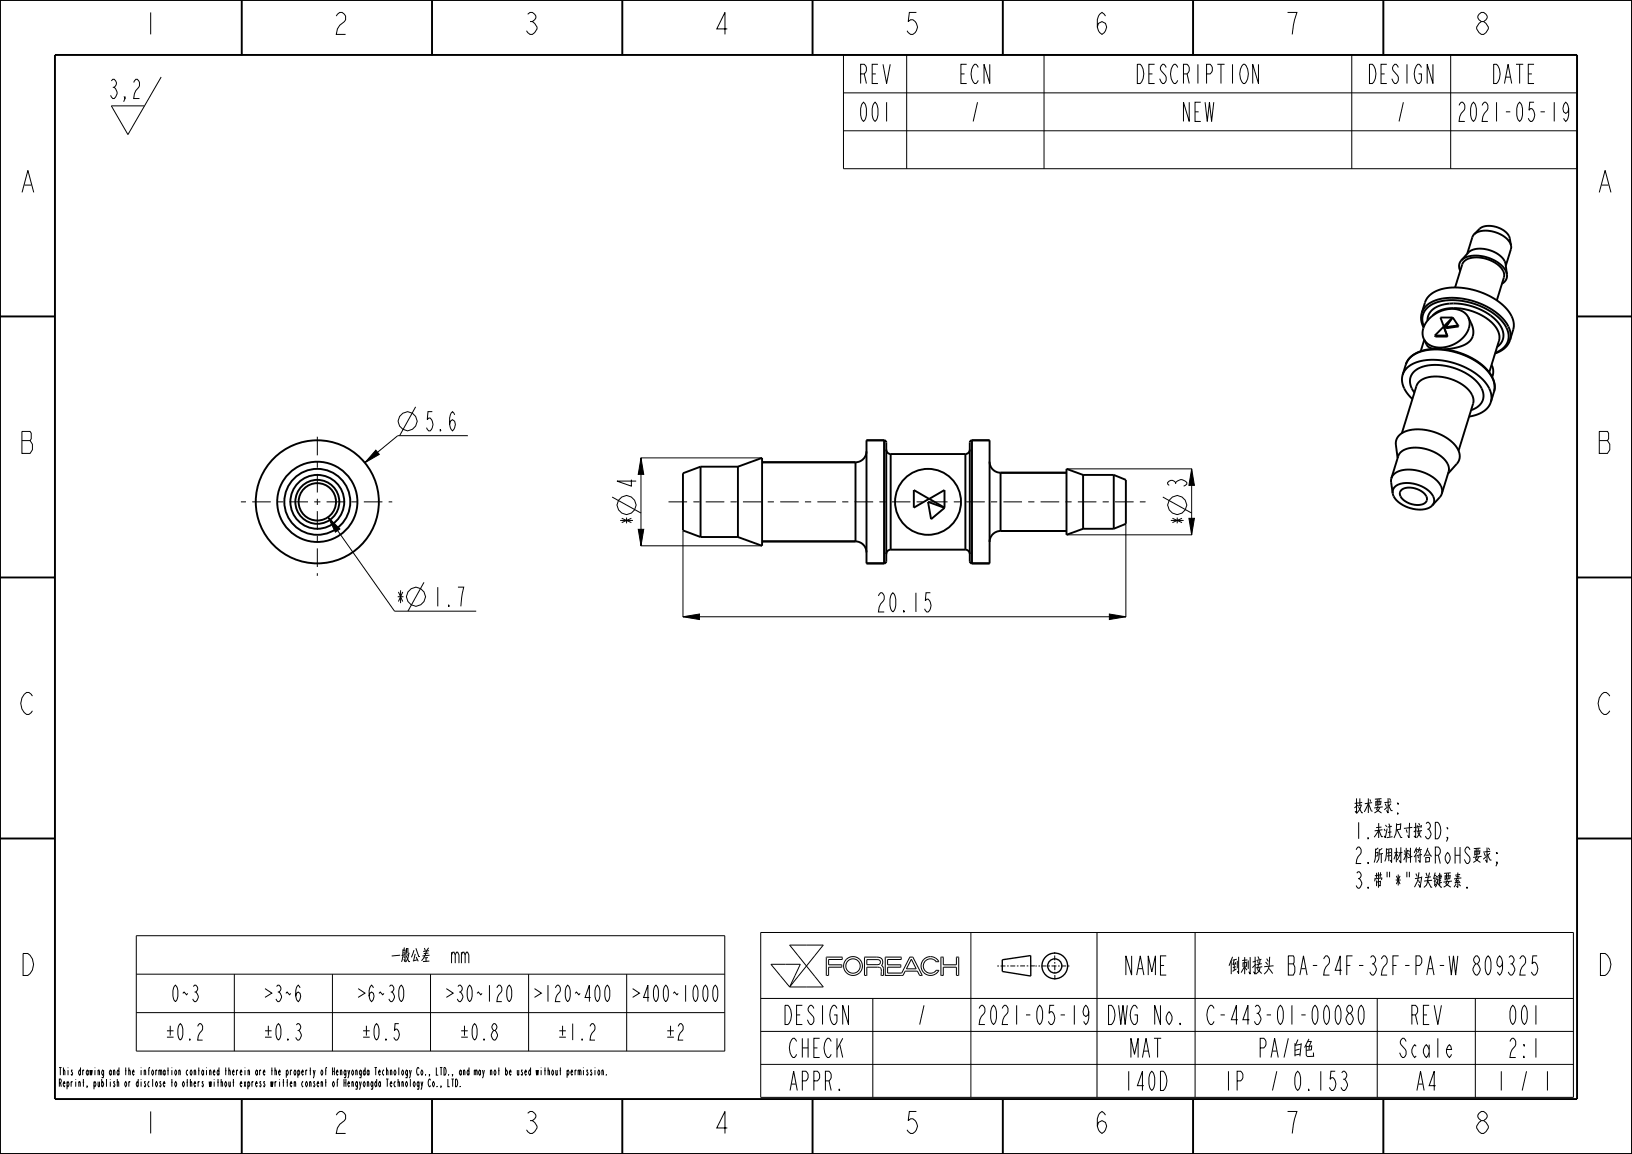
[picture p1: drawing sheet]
<svg xmlns="http://www.w3.org/2000/svg" width="297mm" height="210mm" viewBox="0 0 297 210" stroke-linecap="round" stroke-linejoin="round" font-family="sans-serif">
<g fill="none" stroke="#000" stroke-width=".18">
<path d="M20.3 19.3h6l-3 5.2zM20.3 14.7l.2-.3a.78 .78 0 0 1 .7 .7 .78 .78 0 0 1-.4 .8l.3 .3a1.2 1.2 0 0 1-.3 1.7h-.3l-.4-.6M20.5 15.9h.3M22.8 17.9l-.2-.3h.2v.3l-.3 .6M24.3 15l.4-.6h.3a1.25 1.25 0 0 1-.3 2.1l-.2 .6-.2 .8h1.1M29.3 14l-3 5.3M153.5 10h133.5v20.7h-133.5zM153.5 16.9h133.5M165 10v20.7M190 10v20.7M246 10v20.7M264 10v20.7"/>
<path d="M153.5 23.8h133.5M75.6 74l-2.9 5.3M85.1 79.3h-12.7l-6 4.9M59.7 94.1l2.1 2.2-.8 .5zM59.7 94.1l12.1 17.1h14.9M68.4 81.9l.6 .8-2.6 1.5zM111.4 90.4l5.3 3M116.2 96.3h1l-.5 3zM116.6 99.3h22M116.6 83.3h22M116.7 83.3l.5 3h-1zM116.7 83.3v16"/>
<path d="M124.3 96.6v15.7M194.2 97.3h22.7M194.2 85.3h22.7M204.9 95.4v16.9M211.6 90.4l5.3 3M216.4 94.3h1l-.5 3zM216.9 85.3l.5 3h-1zM216.9 85.3v12M77.2 106l-3 5.2M124.3 112.2l3-.5v1zM124.3 112.2h80.6M201.9 111.7l3 .5-3 .5z"/>
<path d="M24.8 170.3h107.1v21h-107.1zM24.8 177.3h107.1M42.6 177.3v14M60.5 177.3v14M78.3 177.3v14M82.8 173.8l.3-.5h.2l.2 .5v1.5M84 173.8l.2-.5h.2l.2 .5v1.5M84 173.3v2M84.6 173.8l.3-.5h.2l.2 .5v1.5M96.2 177.3v14M114 177.3v14M138.4 169.7h147.9v30h-147.9z"/>
<path d="M140.3 175.5h5.3l-1.9 4.1zM143.7 172h6.1l-3 3.8zM146.8 175.8l3 3.8h-6.1M146.8 175.8l-3.1 3.8M150.8 177.5v-1.5h2.4v-.4h-2.4v-1h2.4l.1-.4h-2.9v3.3h.4M157.8 174.6l2.1 .1 .3 .1v.4l-.4 .3h-2zM157.8 177.5v-1.5h1.9l.4 .1 .2 .2 .1 1.2h.4M160.8 177.5v-1.3l-.4-.5 .2-.6-.2-.7-.7-.2h-2.3l-.1 3.3h.5M164.3 177.5h.1M165.9 174.6l.8 1.7h-1.7zM166.1 174.2h-.5l-1.5 2.9h-2.6v-1.1h2.4v-.4h-2.4v-1h2.5v-.4h-2.9v3.3h3.2M166.1 174.2h.1"/>
<path d="M166.1 174.2l1.7 3.3h-.4l-.4-.8h-2.3l-.4 .8M170.4 175l-.7-.5h-.8l-.6 .5-.3 .8 .3 .8 .6 .4h.8l.7-.4M170.4 176.6h.1M170.4 175h.1M170.4 176.6h.4M170.4 175h.5l-.4-.5-.5-.3-.7-.1-.7 .1-.5 .4-.3 .5-.2 .5 .1 .7 .5 .8 1 .4 1-.2 .7-.7M170.8 176.6h.1M171.2 174.2h.5v1.4h2.4v-1.4h.4v3.3h-.4v-1.5h-2.4v1.5h-.5zM176.7 169.7v30M199.6 169.7v30M217.5 169.7v30M24.8 184.3h107.1"/>
<path d="M138.4 181.7h147.9M138.4 187.7h147.9M138.4 193.7h147.9M158.8 181.7v18M250.6 181.7v18M268.5 181.7v18"/>
<circle cx="74.1" cy="76.7" r="1.72"/>
<circle cx="114" cy="91.9" r="1.72"/>
<circle cx="214.2" cy="91.9" r="1.72"/>
<circle cx="75.7" cy="108.6" r="1.72"/>
<circle cx="155.2" cy="175.8" r="1.31"/>
<circle cx="155.2" cy="175.8" r="1.71"/>
</g>
<path d="M59.7 94.1l2.1 2.2-.8 .5zM68.4 81.9l.6 .8-2.6 1.5zM116.7 83.3l.5 3h-1zM116.2 96.3h1l-.5 3zM216.9 85.3l.5 3h-1zM216.4 94.3h1l-.5 3zM124.3 112.2l3-.5v1zM201.9 111.7l3 .5-3 .5z" fill="#000"/>
<g fill="none" stroke="#000" stroke-width=".35">
<path d="M0 0h297v210h-297zM10 10h277v190h-277zM44 .1v10M78.6 .1v10M113.2 .1v10M147.9 .1v10M182.5 .1v10M217.1 .1v10M251.7 .1v10M0 57.6h10M259.1 59.6a3.3 3.3 0 0 1 2.3-5 12.7 12.7 0 0 1 12.8 4.2 3.4 3.4 0 0 1-1.9 5.4l-.2 .1M259.1 59.4a3.1 3.1 0 0 1 2.4-4.4 12.2 12.2 0 0 1 12.3 4.1 3.2 3.2 0 0 1-1.7 5.1"/>
<path d="M259.8 58.3a3.1 3.1 0 0 1 2.9-2.9 10.9 10.9 0 0 1 10.3 3.7 2.69 2.69 0 0 1-.6 4M260.7 57.4a5.8 5.8 0 0 1 5.4-1.2 8.8 8.8 0 0 1 6.5 4 2.53 2.53 0 0 1 .2 1.8l-1.8 5.8M262.7 59.4l.6 1.7M262.7 59.4l.1 .2M262.8 59.6l.6 1.6M263.6 58.8l-.8 .8M264.3 57.8l-3.2 3.3M264.3 57.8h-2.2l.6 1.6M264.3 57.8h.1M264.4 57.8l1 1.4M264.4 57.8l-1.3 1.7M265.4 59.2v.2l-2.2 .3-.1-.2"/>
<path d="M265.4 59.2l-2.3 .3M287 57.6h10M256.6 65.1a7.9 7.9 0 0 1 6.9-1.4 11.3 11.3 0 0 1 8.1 5 3.5 3.5 0 0 1 .3 2.6 4.5 4.5 0 0 0-1.9-4.6 12.8 12.8 0 0 0-11.9-2.6 3.7 3.7 0 0 0-2.3 2.2zM257.4 71.4a2.77 2.77 0 0 1 1.5-4.7 10.4 10.4 0 0 1 10.4 3.5 2.73 2.73 0 0 1-1.6 4.4M257.8 70.3a3.2 3.2 0 0 1 3.2-1.8 7.9 7.9 0 0 1 6.9 3.4 2.13 2.13 0 0 1 .2 1.6M259.2 61.8l-.6 2.1M261.1 61.1l.1 .1h2.2M261.1 61.1h2.2M263.3 61.1l.1 .1M138.7 98.5h17M138.7 84.1h17M155.7 84.1v14.4"/>
<path d="M155.7 98.5a2 2 0 0 1 2 2M157.7 82.1a2 2 0 0 1-2 2M157.7 80.1h3.2M160.9 80.1v22.4M160.9 80.1l.3 .2 .1 .2v21.6l-.1 .2-.3 .2M161.3 81.8a.8 .8 0 0 0 .8 .8M162.1 82.6v17.4M162.1 82.6h13.6M168.9 91.3l3 1.1-2.5 2.1zM169.1 90.8l2.8-1.6v3.2l-5.6-3.2v3.2l2.8-1.6M175.7 82.6v17.4M176.5 81.8a.8 .8 0 0 1-.8 .8"/>
<path d="M176.9 80.1l-.4 .2v.2v21.6v.2l.4 .2M176.9 80.1h3.2M176.9 80.1v22.4M180.1 84a2 2 0 0 0 2 2M182.1 96.6a2 2 0 0 0-2 2M182.1 96.6h12M182.1 86h12M182.1 86v10.6M0 105.1h10M157.7 102.5h3.2M162.1 100a.8 .8 0 0 0-.8 .8M162.1 100h13.6"/>
<path d="M175.7 100a.8 .8 0 0 1 .8 .8M176.9 102.5h3.2M287 105.1h10M0 152.6h10M287 152.6h10M44 200.1v10M78.6 200.1v10M113.2 200.1v10M147.9 200.1v10M182.5 200.1v10M217.1 200.1v10M251.7 200.1v10"/>
<circle cx="57.7" cy="91.3" r="7.3"/>
</g>
<g fill="none" stroke="#000" stroke-width=".25">
<path d="M187.6 173.9v3.7l-5.2-.8v-2.1l5.2-.8"/>
<circle cx="192" cy="175.8" r="2.34"/>
<circle cx="192" cy="175.8" r="1.29"/>
</g>
<path d="M181.5 175.8h6.8M191.9 173.3l.1 5M194.6 175.8h-6.2" fill="none" stroke="#000" stroke-width=".18" stroke-dasharray=".3 .3 .9 .3" stroke-linecap="butt"/>
<!-- layer: 02___PRT_ALL_AXES -->
<g fill="none" stroke="#000" stroke-width=".35">
<path d="M258.7 56.9l.6-1.8a4.4 4.4 0 0 1 3.9-2.7 12.9 12.9 0 0 1 11.5 4.5 3.7 3.7 0 0 1 .7 3.1l-.6 1.9M264.8 52.3l1.3-4.2a2.61 2.61 0 0 1 2.9-1.3 5.3 5.3 0 0 1 4.7 2.9v.7l-1.3 4.3M265.9 47.4l1.3-1.4a4.5 4.5 0 0 1 5 0l1 .7 .6 .8 .4 2.5M265.9 47.4a1.62 1.62 0 0 0-.2 1.9M265.9 47.4a5.1 5.1 0 0 1 5.5-.3 4.4 4.4 0 0 1 2.8 2.9M267.2 57.7a3.7 3.7 0 0 1-1.8 4.5 4.8 4.8 0 0 1-5.8 .1l-.5-.6M267.2 57.7a3.7 3.7 0 0 0-4.6-1.2 4.8 4.8 0 0 0-3.7 4.4l.2 .8M267.2 57.7l.5 1.1a2.77 2.77 0 0 1-1.9 4.2l-1.4 .4-1.6 .2M268.3 42.6a4.6 4.6 0 0 1 5.1 .2l1.1 .9 .5 1M268.3 42.6l1-1a4 4 0 0 1 4.7 .6l.7 .9 .3 1.6M268.3 42.6l-.3 .5-1 3.1M274.2 50a1.64 1.64 0 0 1-.9 1.6"/>
<path d="M275 44.7v.5l-1 3.2M255.3 68.2a4.4 4.4 0 0 1 3.8-2.6 12.9 12.9 0 0 1 11.5 4.4 3.7 3.7 0 0 1 .7 3.2M255.3 68.2a4.5 4.5 0 0 0 1.7 4.4M255.8 66.3l-.5 1.9M257.8 70.3l-2.7 8.5M259.1 61.7l.5 1.1a1.59 1.59 0 0 0 1.4 .7M268.1 73.5l-2.7 8.5M271.3 73.2a4.4 4.4 0 0 1-3.9 2.6M271.4 66.4l.1 .1a2.69 2.69 0 0 1 .1 2.1M271.9 71.3l-.6 1.9M127.5 97.7h6.8M127.5 84.9h6.8"/>
<path d="M127.5 84.9l-3.2 1.2v10.4l3.2 1.2M127.5 84.9v12.8M134.3 84.9l4.4-1.6v16l-4.4-1.6M134.3 84.9v12.8M138.7 98.5h17M138.7 84.1h17M160.9 80.1h-3.2v22.4h3.2M176.9 80.1h3.2v22.4h-3.2M182.1 96.6h12M182.1 86h12M197.1 96.2h5.6M197.1 86.4h5.6"/>
<path d="M197.1 86.4l-3-1.1v12l3-1.1M197.1 86.4v9.8M202.7 86.4l2.2 .9v8l-2.2 .9M202.7 86.4v9.8M253.2 87l1.3-4a3.1 3.1 0 0 1 3.2-1.5 6.7 6.7 0 0 1 5.8 3.1l.2 1.1-1.3 4.2M253.2 87l-.1 .6 .4 2.2M253.2 87a3.1 3.1 0 0 1 3.3-1.5 6.7 6.7 0 0 1 5.8 3.1l.2 .7-.1 .6M253.5 89.8a1.84 1.84 0 0 1 2-1.9 5.6 5.6 0 0 1 5.4 2.6 1.37 1.37 0 0 1-.3 1.5M253.5 89.8a4.7 4.7 0 0 0 4.1 2.9l1.8-.1 .6-.2 .6-.4M254.3 83.4l-.3-2.4a2.51 2.51 0 0 1 2.3-2.7 9 9 0 0 1 8.9 3.3 2.26 2.26 0 0 1-.1 2.8l-1.6 1.8M255 89.2a3.4 3.4 0 0 1 4.7 1.4 1.25 1.25 0 0 1-1.6 1.3 3.4 3.4 0 0 1-3.3-2v-.3zM262.4 89.9l-.3 .5-1.5 1.6"/>
<circle cx="57.7" cy="91.3" r="11.2"/>
<circle cx="57.7" cy="91.3" r="4.9"/>
<circle cx="57.7" cy="91.3" r="6"/>
<circle cx="57.7" cy="91.3" r="4"/>
<circle cx="57.7" cy="91.3" r="3.4"/>
<circle cx="168.9" cy="91.3" r="6"/>
</g>
<path d="M121.7 91.3h86.8" fill="none" stroke="#000" stroke-width=".18" stroke-dasharray="1.1 1.1 3.4 1.1" stroke-dashoffset="2.3" stroke-linecap="butt"/>
<path d="M57.7 91.3v13.5M57.7 91.3v-12.5M57.7 91.3h-13.9M57.7 91.3h13.7" fill="none" stroke="#000" stroke-width=".18" stroke-dasharray="1.1 1.1 3.4 1.1" stroke-dashoffset=".6" stroke-linecap="butt"/>
<g font-size="5.2">
<text x="26.1" y="6.3">1</text>
<text x="60.7" y="6.3">2</text>
<text x="95.4" y="6.3">3</text>
<text x="130" y="6.3">4</text>
<text x="164.6" y="6.3">5</text>
<text x="199.2" y="6.3">6</text>
<text x="233.9" y="6.3">7</text>
<text x="268.5" y="6.3">8</text>
<text x="3.8" y="35">A</text>
<text x="290.8" y="35">A</text>
<text x="3.8" y="82.5">B</text>
<text x="290.8" y="82.5">B</text>
<text x="3.8" y="130">C</text>
<text x="290.8" y="130">C</text>
<text x="3.8" y="177.5">D</text>
<text x="290.8" y="177.5">D</text>
<text x="26.1" y="206.3">1</text>
<text x="60.7" y="206.3">2</text>
<text x="95.4" y="206.3">3</text>
<text x="130" y="206.3">4</text>
<text x="164.6" y="206.3">5</text>
<text x="199.2" y="206.3">6</text>
<text x="233.9" y="206.3">7</text>
<text x="268.5" y="206.3">8</text>
</g>
<g font-size="4.6">
<text x="155.8" y="15.2">REV</text>
<text x="174.1" y="15.2">ECN</text>
<text x="205.5" y="15.2">DESCRIPTION</text>
<text x="248.2" y="15.2">DESIGN</text>
<text x="270.9" y="15.2">DATE</text>
<text x="155.8" y="22.1">001</text>
<text x="176.4" y="22.1">/</text>
<text x="214.6" y="22.1">NEW</text>
<text x="253.9" y="22.1">/</text>
<text x="264.1" y="22.1">2021-05-19</text>
<text x="77.1" y="78.4">5.6</text>
<text x="115.8" y="89" transform="rotate(-90 115.8 89)">4</text>
<text x="216" y="89" transform="rotate(-90 216 89)">3</text>
<text x="115.8" y="95.8" transform="rotate(-90 115.8 95.8)">*</text>
<text x="216" y="95.8" transform="rotate(-90 216 95.8)">*</text>
<text x="71.8" y="110.3">*</text>
<text x="78.6" y="110.3">1.7</text>
<text x="159.3" y="111.4">20.15</text>
<text x="204" y="177.4">NAME</text>
<text x="216.7" y="177.4">倒刺接头 BA-24F-32F-PA-W 809325</text>
<text x="141.8" y="186.4">DESIGN</text>
<text x="166.6" y="186.4">/</text>
<text x="176.8" y="186.4">2021-05-19</text>
<text x="200.6" y="186.4">DWG No.</text>
<text x="218.1" y="186.4">C-443-01-00080</text>
<text x="256.2" y="186.4">REV</text>
<text x="274" y="186.4">001</text>
<text x="143" y="192.4">CHECK</text>
<text x="205.2" y="192.4">MAT</text>
<text x="226.1" y="192.4">PA/白色</text>
<text x="253.9" y="192.4">Scale</text>
<text x="274" y="192.4">2:1</text>
<text x="143" y="198.4">APPR.</text>
<text x="204" y="198.4">140D</text>
<text x="222.3" y="198.4">IP</text>
<text x="230.9" y="198.4">/ 0.153</text>
<text x="257.3" y="198.4">A4</text>
<text x="272.1" y="198.4">1</text>
<text x="276.3" y="198.4">/ 1</text>
</g>
<g font-size="3.9">
<text x="246.4" y="148.1">技术要求:</text>
<text x="246.4" y="152.6">1.未注尺寸按3D;</text>
<text x="246.4" y="157.1">2.所用材料符合RoHS要求;</text>
<text x="246.4" y="161.6">3.带&quot;*&quot;为关键要素.</text>
<text x="66.6" y="175.3">一般公差</text>
<text x="30.8" y="182.3">0~3</text>
<text x="46.7" y="182.3">＞3~6</text>
<text x="63.6" y="182.3">＞6~30</text>
<text x="79.5" y="182.3">＞30~120＞120~400＞400~1000</text>
<text x="28.8" y="189.3">±0.2</text>
<text x="46.7" y="189.3">±0.3</text>
<text x="64.5" y="189.3">±0.5</text>
<text x="82.4" y="189.3">±0.8</text>
<text x="100.2" y="189.3">±1.2</text>
<text x="120" y="189.3">±2</text>
</g>
<g font-size="1.8">
<text x="10.6" y="195.7">This drawing and the information contained therein are the property of</text>
<text x="10.6" y="197.8">Reprint, publish or disclose to others without express written consent of</text>
<text x="60.3" y="195.7">Hengyongda Technology Co., LTD., and may not be used without permission.</text>
<text x="62.4" y="197.8">Hengyongda Technology Co., LTD.</text>
</g>
</svg>
